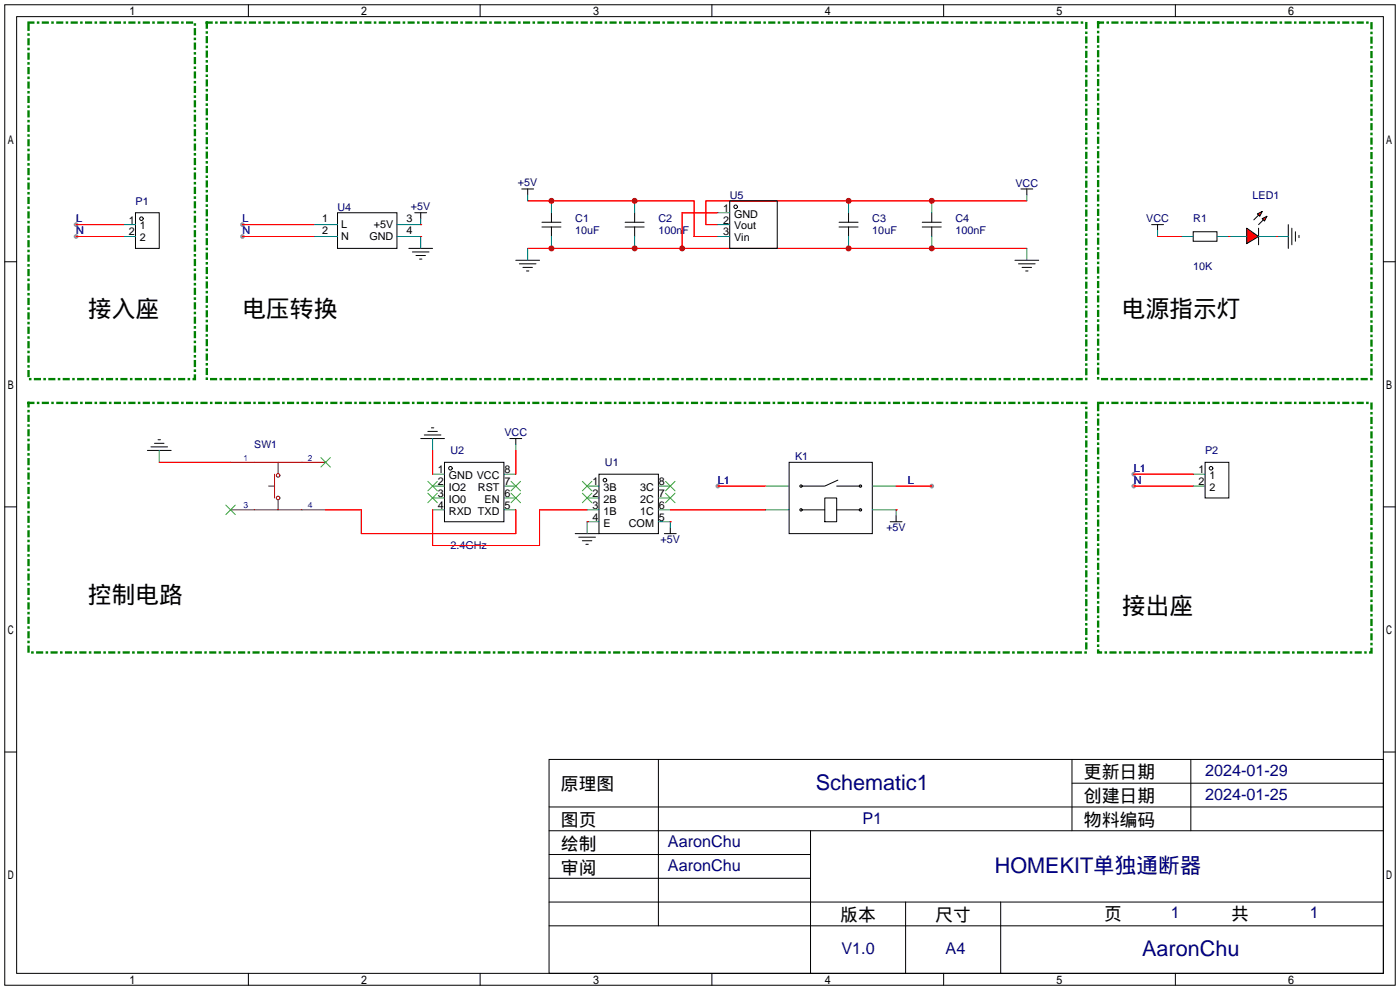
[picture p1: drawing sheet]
<svg xmlns="http://www.w3.org/2000/svg" width="299mm" height="212mm" viewBox="0 0 299 212" stroke-linecap="round" stroke-linejoin="round" font-family="sans-serif">
<g fill="#999">
<circle cx="199.1" cy="103.9" r=".51"/>
<circle cx="153.4" cy="103.9" r=".51"/>
<circle cx="51.8" cy="50.5" r=".51"/>
<circle cx="51.8" cy="48" r=".51"/>
<circle cx="242.3" cy="103.9" r=".51"/>
<circle cx="242.3" cy="101.3" r=".51"/>
<circle cx="16.3" cy="48" r=".51"/>
<circle cx="16.3" cy="50.5" r=".51"/>
</g>
<g fill="none" stroke="#000" stroke-width=".21">
<path d="M1 1h297.2v209.6h-297.2zM3.6 3.6h292.1v204.4h-292.1zM53.1 1v2.6M102.6 1v2.6M152.1 1v2.6M201.7 1v2.6M251.2 1v2.6M1 55.9h2.6M29 45.5h5v7.6h-5zM72.1 45.5h12.7v7.6h-12.7zM87.4 53.1h5.1M88.1 53.8h3.6"/>
<path d="M88.6 45.5h2.6M88.9 54.6h2M89.7 55.4h.5M89.9 45.5v1.2M110.2 55.6h5.1M111 56.4h3.6M111.5 40.4h2.5M111.8 57.2h2M112.5 57.9h.5M112.8 40.4v1.3M115.8 48.5h4.1M115.8 47.5h4.1"/>
<path d="M117.9 45.5v2M117.9 48.5v2M133.6 48.5h4.1M133.6 47.5h4.1M135.6 45.5v2M135.6 48.5v2M179.3 48.5h4.1M179.3 47.5h4.1M181.4 45.5v2M181.4 48.5v2M197.1 48.5h4.1M197.1 47.5h4.1"/>
<path d="M199.1 45.5v2M199.1 48.5v2M216.9 55.6h5.1M217.7 56.4h3.5M218.2 40.4h2.5M218.4 57.2h2.1M219.2 57.9h.5M219.5 40.4v1.3M255 49.5h5.1v2.1h-5.1zM269 48.8v3.5M295.7 55.9h2.5M31.5 96.3h5.1"/>
<path d="M32.3 95.5h3.5M33 94.7h2.1M33.8 94h.5M89.9 93.7h5.1M90.7 93h3.5M91.4 92.2h2.1M92.2 91.4h.5M95 98.8h12.7v12.7h-12.7zM109 93.7h2.5M110.2 93.7v1.3M168.7 98.8h17.7v15.2h-17.7zM257.6 98.8h5v7.6h-5z"/>
<path d="M1 108.3h2.6M122.9 114h5.1M123.7 114.8h3.6M124.5 115.6h2M125.2 116.3h.5M128 101.3h12.7v12.7h-12.7zM142 114h2.5M143.3 112.8v1.2M171.2 109h5.1M176.3 106.4h2.5v5.1h-2.5zM178.8 109h5.1M178.8 103.9h5.1"/>
<path d="M179.1 102.6l-2.8 1.3h-5.1M190.2 111.5h2.6M191.5 110.2v1.3M295.7 108.3h2.5M1 160.7h2.6M117.3 162.3h178.4v45.7h-178.4zM117.3 177.5h178.4M117.3 172.5h178.4M140.7 162.3v35.6M173.2 177.5v30.5M229.1 162.3v15.2M229.1 167.4h66.6"/>
<path d="M254.5 162.3v15.2M295.7 160.7h2.5M117.3 182.6h55.9M117.3 197.9h178.4M117.3 192.8h178.4M117.3 187.7h55.9M193.5 192.8v15.2M213.9 192.8v15.2M53.1 208v2.6M102.6 208v2.6M152.1 208v2.6M201.7 208v2.6"/>
<path d="M251.2 208v2.6"/>
<circle cx="30.2" cy="46.7" r=".38"/>
<circle cx="96.3" cy="100.1" r=".38"/>
<circle cx="129.3" cy="102.6" r=".38"/>
<circle cx="171.2" cy="109" r=".25"/>
<circle cx="171.2" cy="103.9" r=".25"/>
<circle cx="183.9" cy="103.9" r=".25"/>
<circle cx="183.9" cy="109" r=".25"/>
<circle cx="258.8" cy="100.1" r=".38"/>
</g>
<g fill="none" stroke="#008080" stroke-width=".21">
<path d="M26.4 48h2.6M26.4 50.5h2.6M67.1 48h5M67.1 50.5h5M84.8 50.5h5.1v2.6M89.9 46.7v1.3h-5.1M112.8 41.7v1.2M112.8 53.1v2.5M117.9 42.9v2.6M117.9 50.5v2.6M135.6 42.9v2.6M135.6 50.5v2.6"/>
<path d="M181.4 42.9v2.6M181.4 50.5v2.6M199.1 42.9v2.6M199.1 50.5v2.6M219.5 41.7v1.2M219.5 53.1v2.5M252.5 50.5h2.5M260.1 50.5h2.5M34 96.3v2.5M92.5 93.7v2.6M110.2 95v1.3M92.5 103.9h2.5"/>
<path d="M92.5 106.4h2.5M92.5 109h2.5M92.5 101.3h2.5M107.7 103.9h2.5M107.7 106.4h2.5M107.7 109h2.5M107.7 101.3h2.5M125.5 103.9h2.5M125.5 106.4h2.5M125.5 109h2.5M128 111.5h-2.5v2.5M140.7 103.9h2.6"/>
<path d="M140.7 106.4h2.6M140.7 109h2.6M140.7 111.5h2.6v1.3M163.6 103.9h5.1M163.6 109h5.1M186.4 103.9h5.1M186.4 109h5.1v1.2M255 103.9h2.6M255 101.3h2.6"/>
</g>
<g fill="none" stroke="#3c3" stroke-width=".21">
<path d="M68.6 97.8l2 2M70.6 97.8l-2 2M48.3 107.9l2 2.1M50.3 107.9l-2 2.1M91.4 102.9l2.1 2M91.4 105.4l2.1 2M93.5 102.9l-2.1 2M93.5 105.4l-2.1 2M109.2 105.4l2.1 2M109.2 102.9l2.1 2M111.3 105.4l-2.1 2M111.3 102.9l-2.1 2"/>
<path d="M124.5 102.9l2 2M124.5 105.4l2 2M126.5 102.9l-2 2M126.5 105.4l-2 2M142.2 105.4l2.1 2M142.2 102.9l2.1 2M144.3 105.4l-2.1 2M144.3 102.9l-2.1 2"/>
</g>
<g fill="none" stroke="#f00" stroke-width=".21">
<path d="M16.3 50.5h10.1M16.3 48h10.1M51.8 50.5h15.3M51.8 48h15.3M89.9 48h.1M89.9 50.5h.1M112.8 42.9h35.5v7.6h5.1M112.8 53.1h106.7M153.4 45.5h-7.6v7.6M219.5 42.9h-68.6v5.1h2.5M34 98.8h15.3M92.5 96.3v5"/>
<path d="M110.2 96.3v5M125.5 111.5h.1M143.3 111.5h.1M143.3 109h20.3M153.4 103.9h10.2M191.5 109h.1M191.5 103.9h7.6M242.3 103.9h12.7M242.3 101.3h12.7"/>
</g>
<g fill="none" stroke="#870000" stroke-width=".21">
<path d="M49.3 98.8h20.3M59.4 98.8v2.3M49.3 109h20.3M57.4 103.9h1.3M58.7 101.3v5.1M59.4 106.9v2.1"/>
<circle cx="59.4" cy="106.4" r=".38"/>
<circle cx="59.4" cy="101.6" r=".38"/>
</g>
<g fill="#f00" stroke="#000" stroke-width=".21">
<path d="M266.4 48.8l2.6 1.7-2.6 1.6z"/>
<path d="M268.7 45.7l1-.5-.5 1z"/>
<path d="M269.7 46.7l1.1-.5-.5 1z"/>
</g>
<g fill="none" stroke="#000" stroke-width=".21">
<path d="M156 42.9h10.1v10.2h-10.1zM246.1 48h2.6M247.4 48v1.3M269 46l-1 1M270 47l-1 1M275.3 48v5.1M276.1 48.8v3.5M276.9 49.5v2.1M277.6 50.3v.5"/>
<circle cx="157.2" cy="44.2" r=".38"/>
</g>
<path d="M153.4 50.5h2.6M153.4 45.5h2.6M153.4 48h2.6M247.4 49.3v1.2M262.6 50.5h3.8M269 50.5h6.3" fill="none" stroke="#008080" stroke-width=".21"/>
<path d="M247.4 50.5h5.1M262.6 50.5h.1M272.8 50.5h.1M69.6 109h7.6v5h33v-5M92.5 109v7.6h22.8v-7.6h10.2" fill="none" stroke="#f00" stroke-width=".21"/>
<path d="M6.1 4.8h35.6v76.2h-35.6zM44.2 4.8h188v76.2h-188zM234.7 4.8h58.4v76.2h-58.4zM6.1 86.1h226.1v53.3h-226.1zM234.7 86.1h58.4v53.3h-58.4z" fill="none" stroke="#008000" stroke-width=".51" stroke-dasharray="1 1 0 1"/>
<g fill="#c00">
<circle cx="117.9" cy="42.9" r=".63"/>
<circle cx="135.6" cy="42.9" r=".63"/>
<circle cx="145.8" cy="53.1" r=".63"/>
<circle cx="181.4" cy="53.1" r=".63"/>
<circle cx="199.1" cy="53.1" r=".63"/>
<circle cx="117.9" cy="53.1" r=".63"/>
<circle cx="135.6" cy="53.1" r=".63"/>
<circle cx="181.4" cy="42.9" r=".63"/>
<circle cx="199.1" cy="42.9" r=".63"/>
</g>
<g font-size="5.1">
<text x="18.8" y="67.8">接入座</text>
<text x="51.8" y="67.8">电压转换</text>
<text x="239.8" y="67.8">电源指示灯</text>
<text x="18.8" y="128.8">控制电路</text>
<text x="239.8" y="131.3">接出座</text>
</g>
<g font-size="4.6" fill="#000080">
<text x="174.4" y="168.8">Schematic1</text>
<text x="212.6" y="186.6">HOMEKIT单独通断器</text>
<text x="244.1" y="204.3">AaronChu</text>
</g>
<g font-size="3.8">
<text x="231.6" y="166.4">更新日期</text>
<text x="119.9" y="168.9">原理图</text>
<text x="231.6" y="171.5">创建日期</text>
<text x="119.9" y="176.5">图页</text>
<text x="231.6" y="176.5">物料编码</text>
<text x="119.9" y="181.6">绘制</text>
<text x="119.9" y="186.7">审阅</text>
<text x="179.6" y="196.9">版本</text>
<text x="199.9" y="196.9">尺寸</text>
<text x="236" y="196.6">页</text>
<text x="263.1" y="196.6">共</text>
</g>
<g font-size="3.5" fill="#000080">
<text x="257.6" y="165.9">2024-01-29</text>
<text x="257.6" y="171">2024-01-25</text>
<text x="184.3" y="176">P1</text>
<text x="142.7" y="181.1">AaronChu</text>
<text x="142.7" y="186.2">AaronChu</text>
<text x="250.2" y="196.1">1</text>
<text x="280" y="196.1">1</text>
<text x="179.8" y="204">V1.0</text>
<text x="202.1" y="204">A4</text>
</g>
<g font-size="2.3" fill="#000080">
<text x="110.7" y="39.8">+5V</text>
<text x="217" y="39.9">VCC</text>
<text x="29" y="43.7">P1</text>
<text x="72.1" y="45">U4</text>
<text x="87.8" y="44.9">+5V</text>
<text x="122.9" y="47.5">C1</text>
<text x="140.7" y="47.5">C2</text>
<text x="156" y="42.5">U5</text>
<text x="186.4" y="47.5">C3</text>
<text x="204.2" y="47.5">C4</text>
<text x="245" y="47.5">VCC</text>
<text x="255" y="47.5">R1</text>
<text x="267.7" y="42.5">LED1</text>
<text x="122.9" y="50.1">10uF</text>
<text x="140.7" y="50.1">100nF</text>
<text x="186.4" y="50.1">10uF</text>
<text x="204.2" y="50.1">100nF</text>
<text x="255" y="57.7">10K</text>
<text x="107.8" y="93.3">VCC</text>
<text x="96.3" y="97.1">U2</text>
<text x="129.3" y="99.6">U1</text>
<text x="169.9" y="98.3">K1</text>
<text x="257.6" y="97.1">P2</text>
<text x="189.4" y="113.5">+5V</text>
<text x="96.3" y="117.4">2.4GHz</text>
<text x="141.2" y="116">+5V</text>
</g>
<g font-size="2.3" fill="#00f">
<text x="16.3" y="47.5">L</text>
<text x="51.8" y="47.5">L</text>
<text x="16.3" y="50.1">N</text>
<text x="51.8" y="50.1">N</text>
<text x="242.3" y="100.9">L1</text>
<text x="153.4" y="103.4">L1</text>
<text x="194.1" y="103.4">L</text>
<text x="242.3" y="103.4">N</text>
</g>
<g font-size="2.3">
<text x="27.5" y="47.8">1</text>
<text x="68.8" y="47.5">1</text>
<text x="86.9" y="47.5">3</text>
<text x="154.5" y="45.2">1</text>
<text x="154.5" y="47.8">2</text>
<text x="156.9" y="46.5">GND</text>
<text x="27.5" y="50.3">2</text>
<text x="29.9" y="49">1</text>
<text x="29.9" y="51.6">2</text>
<text x="68.8" y="50.1">2</text>
<text x="72.9" y="48.7">L</text>
<text x="72.9" y="51.2">N</text>
<text x="78.9" y="51.2">GND</text>
<text x="79.9" y="48.7">+5V</text>
<text x="86.9" y="50.1">4</text>
<text x="154.5" y="50.3">3</text>
<text x="156.9" y="49">Vout</text>
<text x="156.9" y="51.6">Vin</text>
<text x="93.6" y="101.1">1</text>
<text x="107.8" y="101.1">8</text>
<text x="256.1" y="101.1">1</text>
<text x="93.6" y="103.7">2</text>
<text x="93.6" y="106.2">3</text>
<text x="95.9" y="102.4">GND VCC</text>
<text x="95.9" y="104.9">IO2</text>
<text x="95.9" y="107.5">IO0</text>
<text x="102.1" y="104.9">RST</text>
<text x="103.5" y="107.5">EN</text>
<text x="107.8" y="106.2">6</text>
<text x="107.8" y="103.7">7</text>
<text x="126.6" y="103.7">1</text>
<text x="126.6" y="106.2">2</text>
<text x="129" y="104.9">3B</text>
<text x="129" y="107.5">2B</text>
<text x="136.8" y="107.5">2C</text>
<text x="136.8" y="104.9">3C</text>
<text x="140.8" y="106.2">7</text>
<text x="140.8" y="103.7">8</text>
<text x="256.1" y="103.7">2</text>
<text x="258.5" y="102.4">1</text>
<text x="258.5" y="104.9">2</text>
<text x="93.6" y="108.7">4</text>
<text x="95.9" y="110">RXD TXD</text>
<text x="107.8" y="108.7">5</text>
<text x="126.6" y="108.7">3</text>
<text x="126.6" y="111.3">4</text>
<text x="129" y="110">1B</text>
<text x="129" y="112.5">E</text>
<text x="134.4" y="112.5">COM</text>
<text x="136.8" y="110">1C</text>
<text x="140.8" y="111.3">5</text>
<text x="140.8" y="108.7">6</text>
</g>
<text font-size="2.2" fill="#000080" x="54.4" y="95.8">SW1</text>
<g font-size="1.8" fill="#00f">
<text x="52.1" y="98.5">1</text>
<text x="65.8" y="98.5">2</text>
<text x="52.1" y="108.7">3</text>
<text x="65.8" y="108.7">4</text>
</g>
</svg>
